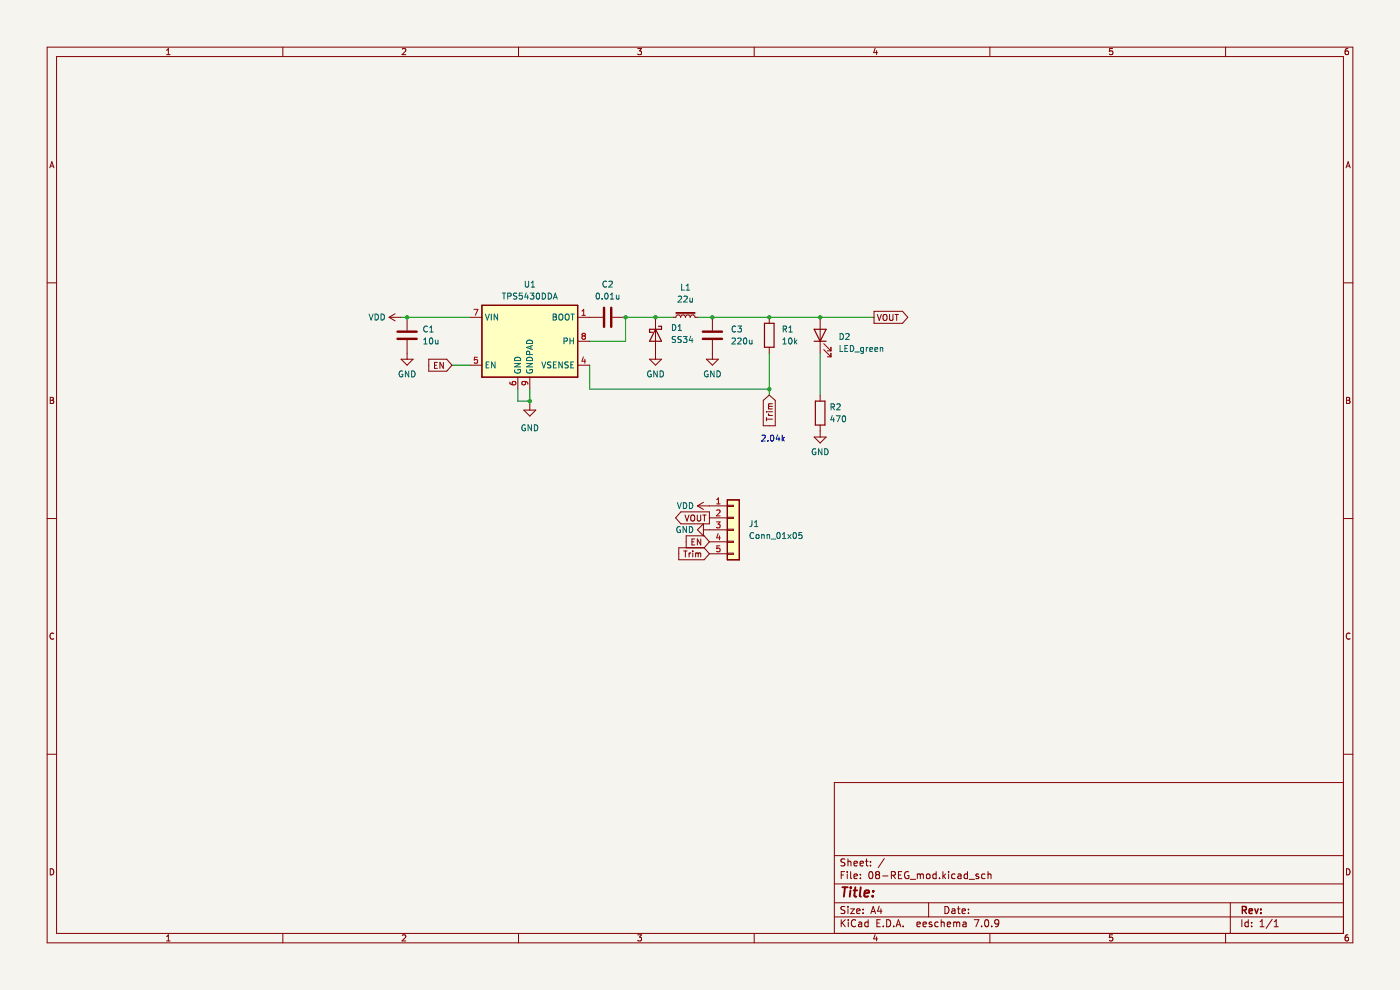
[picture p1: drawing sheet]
(kicad_sch (version 20230121) (generator eeschema)

 (paper "A4")

 (lib_symbols
  (symbol "Connector_Generic:Conn_01x05" (pin_names (offset 1.016) hide) (in_bom yes) (on_board yes)
   (property "Reference" "J" (at 0 7.62 0) (effects (font (size 1.27 1.27))))
   (property "Value" "Conn_01x05" (at 0 -7.62 0) (effects (font (size 1.27 1.27))))
   (property "Footprint" "" (at 0 0 0) (effects (font (size 1.27 1.27)) hide))
   (property "Datasheet" "~" (at 0 0 0) (effects (font (size 1.27 1.27)) hide))
   (symbol "Conn_01x05_1_1"
    (rectangle (start -1.27 -4.953) (end 0 -5.207) (stroke (width 0.1524) (type default)) (fill (type none)))
    (rectangle (start -1.27 -2.413) (end 0 -2.667) (stroke (width 0.1524) (type default)) (fill (type none)))
    (rectangle (start -1.27 0.127) (end 0 -0.127) (stroke (width 0.1524) (type default)) (fill (type none)))
    (rectangle (start -1.27 2.667) (end 0 2.413) (stroke (width 0.1524) (type default)) (fill (type none)))
    (rectangle (start -1.27 5.207) (end 0 4.953) (stroke (width 0.1524) (type default)) (fill (type none)))
    (rectangle (start -1.27 6.35) (end 1.27 -6.35) (stroke (width 0.254) (type default)) (fill (type background)))
    (pin passive line (at -5.08 5.08 0) (length 3.81) (name "Pin_1" (effects (font (size 1.27 1.27)))) (number "1" (effects (font (size 1.27 1.27)))))
    (pin passive line (at -5.08 2.54 0) (length 3.81) (name "Pin_2" (effects (font (size 1.27 1.27)))) (number "2" (effects (font (size 1.27 1.27)))))
    (pin passive line (at -5.08 0 0) (length 3.81) (name "Pin_3" (effects (font (size 1.27 1.27)))) (number "3" (effects (font (size 1.27 1.27)))))
    (pin passive line (at -5.08 -2.54 0) (length 3.81) (name "Pin_4" (effects (font (size 1.27 1.27)))) (number "4" (effects (font (size 1.27 1.27)))))
    (pin passive line (at -5.08 -5.08 0) (length 3.81) (name "Pin_5" (effects (font (size 1.27 1.27)))) (number "5" (effects (font (size 1.27 1.27)))))))
  (symbol "Device:C" (pin_numbers hide) (pin_names (offset 0.254)) (in_bom yes) (on_board yes)
   (property "Reference" "C" (at 0.635 2.54 0) (effects (font (size 1.27 1.27)) (justify left)))
   (property "Value" "C" (at 0.635 -2.54 0) (effects (font (size 1.27 1.27)) (justify left)))
   (property "Footprint" "" (at 0.9652 -3.81 0) (effects (font (size 1.27 1.27)) hide))
   (property "Datasheet" "~" (at 0 0 0) (effects (font (size 1.27 1.27)) hide))
   (symbol "C_0_1"
    (polyline (pts (xy -2.032 -0.762) (xy 2.032 -0.762)) (stroke (width 0.508) (type default)) (fill (type none)))
    (polyline (pts (xy -2.032 0.762) (xy 2.032 0.762)) (stroke (width 0.508) (type default)) (fill (type none))))
   (symbol "C_1_1"
    (pin passive line (at 0 3.81 270) (length 2.794) (name "~" (effects (font (size 1.27 1.27)))) (number "1" (effects (font (size 1.27 1.27)))))
    (pin passive line (at 0 -3.81 90) (length 2.794) (name "~" (effects (font (size 1.27 1.27)))) (number "2" (effects (font (size 1.27 1.27)))))))
  (symbol "Device:LED" (pin_numbers hide) (pin_names (offset 1.016) hide) (in_bom yes) (on_board yes)
   (property "Reference" "D" (at 0 2.54 0) (effects (font (size 1.27 1.27))))
   (property "Value" "LED" (at 0 -2.54 0) (effects (font (size 1.27 1.27))))
   (property "Footprint" "" (at 0 0 0) (effects (font (size 1.27 1.27)) hide))
   (property "Datasheet" "~" (at 0 0 0) (effects (font (size 1.27 1.27)) hide))
   (symbol "LED_0_1"
    (polyline (pts (xy -1.27 -1.27) (xy -1.27 1.27)) (stroke (width 0.254) (type default)) (fill (type none)))
    (polyline (pts (xy -1.27 0) (xy 1.27 0)) (stroke (width 0) (type default)) (fill (type none)))
    (polyline (pts (xy 1.27 -1.27) (xy 1.27 1.27) (xy -1.27 0) (xy 1.27 -1.27)) (stroke (width 0.254) (type default)) (fill (type none)))
    (polyline (pts (xy -3.048 -0.762) (xy -4.572 -2.286) (xy -3.81 -2.286) (xy -4.572 -2.286) (xy -4.572 -1.524)) (stroke (width 0) (type default)) (fill (type none)))
    (polyline (pts (xy -1.778 -0.762) (xy -3.302 -2.286) (xy -2.54 -2.286) (xy -3.302 -2.286) (xy -3.302 -1.524)) (stroke (width 0) (type default)) (fill (type none))))
   (symbol "LED_1_1"
    (pin passive line (at -3.81 0 0) (length 2.54) (name "K" (effects (font (size 1.27 1.27)))) (number "1" (effects (font (size 1.27 1.27)))))
    (pin passive line (at 3.81 0 180) (length 2.54) (name "A" (effects (font (size 1.27 1.27)))) (number "2" (effects (font (size 1.27 1.27)))))))
  (symbol "Device:L_Iron_Small" (pin_numbers hide) (pin_names (offset 0.254) hide) (in_bom yes) (on_board yes)
   (property "Reference" "L" (at 1.27 1.016 0) (effects (font (size 1.27 1.27)) (justify left)))
   (property "Value" "L_Iron_Small" (at 1.27 -1.27 0) (effects (font (size 1.27 1.27)) (justify left)))
   (property "Footprint" "" (at 0 0 0) (effects (font (size 1.27 1.27)) hide))
   (property "Datasheet" "~" (at 0 0 0) (effects (font (size 1.27 1.27)) hide))
   (symbol "L_Iron_Small_0_1"
    (arc (start 0 -2.032) (mid 0.5058 -1.524) (end 0 -1.016) (stroke (width 0) (type default)) (fill (type none)))
    (arc (start 0 -1.016) (mid 0.5058 -0.508) (end 0 0) (stroke (width 0) (type default)) (fill (type none)))
    (polyline (pts (xy 0.762 2.032) (xy 0.762 -2.032)) (stroke (width 0) (type default)) (fill (type none)))
    (polyline (pts (xy 1.016 -2.032) (xy 1.016 2.032)) (stroke (width 0) (type default)) (fill (type none)))
    (arc (start 0 0) (mid 0.5058 0.508) (end 0 1.016) (stroke (width 0) (type default)) (fill (type none)))
    (arc (start 0 1.016) (mid 0.5058 1.524) (end 0 2.032) (stroke (width 0) (type default)) (fill (type none))))
   (symbol "L_Iron_Small_1_1"
    (pin passive line (at 0 2.54 270) (length 0.508) (name "~" (effects (font (size 1.27 1.27)))) (number "1" (effects (font (size 1.27 1.27)))))
    (pin passive line (at 0 -2.54 90) (length 0.508) (name "~" (effects (font (size 1.27 1.27)))) (number "2" (effects (font (size 1.27 1.27)))))))
  (symbol "Device:R" (pin_numbers hide) (pin_names (offset 0)) (in_bom yes) (on_board yes)
   (property "Reference" "R" (at 2.032 0 90) (effects (font (size 1.27 1.27))))
   (property "Value" "R" (at 0 0 90) (effects (font (size 1.27 1.27))))
   (property "Footprint" "" (at -1.778 0 90) (effects (font (size 1.27 1.27)) hide))
   (property "Datasheet" "~" (at 0 0 0) (effects (font (size 1.27 1.27)) hide))
   (symbol "R_0_1"
    (rectangle (start -1.016 -2.54) (end 1.016 2.54) (stroke (width 0.254) (type default)) (fill (type none))))
   (symbol "R_1_1"
    (pin passive line (at 0 3.81 270) (length 1.27) (name "~" (effects (font (size 1.27 1.27)))) (number "1" (effects (font (size 1.27 1.27)))))
    (pin passive line (at 0 -3.81 90) (length 1.27) (name "~" (effects (font (size 1.27 1.27)))) (number "2" (effects (font (size 1.27 1.27)))))))
  (symbol "Diode:B340" (pin_numbers hide) (pin_names (offset 1.016) hide) (in_bom yes) (on_board yes)
   (property "Reference" "D" (at 0 2.54 0) (effects (font (size 1.27 1.27))))
   (property "Value" "B340" (at 0 -2.54 0) (effects (font (size 1.27 1.27))))
   (property "Footprint" "Diode_SMD:D_SMC" (at 0 -4.445 0) (effects (font (size 1.27 1.27)) hide))
   (property "Datasheet" "http://www.jameco.com/Jameco/Products/ProdDS/1538777.pdf" (at 0 0 0) (effects (font (size 1.27 1.27)) hide))
   (symbol "B340_0_1"
    (polyline (pts (xy 1.27 0) (xy -1.27 0)) (stroke (width 0) (type default)) (fill (type none)))
    (polyline (pts (xy 1.27 1.27) (xy 1.27 -1.27) (xy -1.27 0) (xy 1.27 1.27)) (stroke (width 0.254) (type default)) (fill (type none)))
    (polyline (pts (xy -1.905 0.635) (xy -1.905 1.27) (xy -1.27 1.27) (xy -1.27 -1.27) (xy -0.635 -1.27) (xy -0.635 -0.635)) (stroke (width 0.254) (type default)) (fill (type none))))
   (symbol "B340_1_1"
    (pin passive line (at -3.81 0 0) (length 2.54) (name "K" (effects (font (size 1.27 1.27)))) (number "1" (effects (font (size 1.27 1.27)))))
    (pin passive line (at 3.81 0 180) (length 2.54) (name "A" (effects (font (size 1.27 1.27)))) (number "2" (effects (font (size 1.27 1.27)))))))
  (symbol "Regulator_Switching:TPS5430DDA" (in_bom yes) (on_board yes)
   (property "Reference" "U" (at -10.16 8.89 0) (effects (font (size 1.27 1.27)) (justify left)))
   (property "Value" "TPS5430DDA" (at -1.27 8.89 0) (effects (font (size 1.27 1.27)) (justify left)))
   (property "Footprint" "Package_SO:TI_SO-PowerPAD-8_ThermalVias" (at 1.27 -8.89 0) (effects (font (size 1.27 1.27) italic) (justify left) hide))
   (property "Datasheet" "http://www.ti.com/lit/ds/symlink/tps5430.pdf" (at 0 0 0) (effects (font (size 1.27 1.27)) hide))
   (symbol "TPS5430DDA_0_1"
    (rectangle (start -10.16 7.62) (end 10.16 -7.62) (stroke (width 0.254) (type default)) (fill (type background))))
   (symbol "TPS5430DDA_1_1"
    (pin input line (at 12.7 5.08 180) (length 2.54) (name "BOOT" (effects (font (size 1.27 1.27)))) (number "1" (effects (font (size 1.27 1.27)))))
    (pin no_connect line (at -10.16 2.54 0) (length 2.54) hide (name "NC" (effects (font (size 1.27 1.27)))) (number "2" (effects (font (size 1.27 1.27)))))
    (pin no_connect line (at -10.16 -2.54 0) (length 2.54) hide (name "NC" (effects (font (size 1.27 1.27)))) (number "3" (effects (font (size 1.27 1.27)))))
    (pin input line (at 12.7 -5.08 180) (length 2.54) (name "VSENSE" (effects (font (size 1.27 1.27)))) (number "4" (effects (font (size 1.27 1.27)))))
    (pin input line (at -12.7 -5.08 0) (length 2.54) (name "EN" (effects (font (size 1.27 1.27)))) (number "5" (effects (font (size 1.27 1.27)))))
    (pin power_in line (at -2.54 -10.16 90) (length 2.54) (name "GND" (effects (font (size 1.27 1.27)))) (number "6" (effects (font (size 1.27 1.27)))))
    (pin power_in line (at -12.7 5.08 0) (length 2.54) (name "VIN" (effects (font (size 1.27 1.27)))) (number "7" (effects (font (size 1.27 1.27)))))
    (pin output line (at 12.7 0 180) (length 2.54) (name "PH" (effects (font (size 1.27 1.27)))) (number "8" (effects (font (size 1.27 1.27)))))
    (pin power_in line (at 0 -10.16 90) (length 2.54) (name "GNDPAD" (effects (font (size 1.27 1.27)))) (number "9" (effects (font (size 1.27 1.27)))))))
  (symbol "power:GND" (power) (pin_names (offset 0)) (in_bom yes) (on_board yes)
   (property "Reference" "#PWR" (at 0 -6.35 0) (effects (font (size 1.27 1.27)) hide))
   (property "Value" "GND" (at 0 -3.81 0) (effects (font (size 1.27 1.27))))
   (property "Footprint" "" (at 0 0 0) (effects (font (size 1.27 1.27)) hide))
   (property "Datasheet" "" (at 0 0 0) (effects (font (size 1.27 1.27)) hide))
   (symbol "GND_0_1"
    (polyline (pts (xy 0 0) (xy 0 -1.27) (xy 1.27 -1.27) (xy 0 -2.54) (xy -1.27 -1.27) (xy 0 -1.27)) (stroke (width 0) (type default)) (fill (type none))))
   (symbol "GND_1_1"
    (pin power_in line (at 0 0 270) (length 0) hide (name "GND" (effects (font (size 1.27 1.27)))) (number "1" (effects (font (size 1.27 1.27)))))))
  (symbol "power:VDD" (power) (pin_names (offset 0)) (in_bom yes) (on_board yes)
   (property "Reference" "#PWR" (at 0 -3.81 0) (effects (font (size 1.27 1.27)) hide))
   (property "Value" "VDD" (at 0 3.81 0) (effects (font (size 1.27 1.27))))
   (property "Footprint" "" (at 0 0 0) (effects (font (size 1.27 1.27)) hide))
   (property "Datasheet" "" (at 0 0 0) (effects (font (size 1.27 1.27)) hide))
   (symbol "VDD_0_1"
    (polyline (pts (xy -0.762 1.27) (xy 0 2.54)) (stroke (width 0) (type default)) (fill (type none)))
    (polyline (pts (xy 0 0) (xy 0 2.54)) (stroke (width 0) (type default)) (fill (type none)))
    (polyline (pts (xy 0 2.54) (xy 0.762 1.27)) (stroke (width 0) (type default)) (fill (type none))))
   (symbol "VDD_1_1"
    (pin power_in line (at 0 0 90) (length 0) hide (name "VDD" (effects (font (size 1.27 1.27)))) (number "1" (effects (font (size 1.27 1.27))))))))

 (junction (at 132.715 67.31) (diameter 0) (color 0 0 0 0))
 (junction (at 139.065 67.31) (diameter 0) (color 0 0 0 0))
 (junction (at 112.395 85.09) (diameter 0) (color 0 0 0 0))
 (junction (at 173.99 67.31) (diameter 0) (color 0 0 0 0))
 (junction (at 151.13 67.31) (diameter 0) (color 0 0 0 0))
 (junction (at 86.36 67.31) (diameter 0) (color 0 0 0 0))
 (junction (at 163.195 82.55) (diameter 0) (color 0 0 0 0))
 (junction (at 163.195 67.31) (diameter 0) (color 0 0 0 0))

 (wire (pts (xy 132.715 67.31) (xy 139.065 67.31)) (stroke (width 0) (type default)))
 (wire (pts (xy 85.09 67.31) (xy 86.36 67.31)) (stroke (width 0) (type default)))
 (wire (pts (xy 125.095 82.55) (xy 163.195 82.55)) (stroke (width 0) (type default)))
 (wire (pts (xy 125.095 72.39) (xy 132.715 72.39)) (stroke (width 0) (type default)))
 (wire (pts (xy 173.99 67.31) (xy 185.42 67.31)) (stroke (width 0) (type default)))
 (wire (pts (xy 112.395 82.55) (xy 112.395 85.09)) (stroke (width 0) (type default)))
 (wire (pts (xy 163.195 74.93) (xy 163.195 82.55)) (stroke (width 0) (type default)))
 (wire (pts (xy 95.885 77.47) (xy 99.695 77.47)) (stroke (width 0) (type default)))
 (wire (pts (xy 125.095 82.55) (xy 125.095 77.47)) (stroke (width 0) (type default)))
 (wire (pts (xy 109.855 82.55) (xy 109.855 85.09)) (stroke (width 0) (type default)))
 (wire (pts (xy 112.395 85.09) (xy 112.395 85.725)) (stroke (width 0) (type default)))
 (wire (pts (xy 109.855 85.09) (xy 112.395 85.09)) (stroke (width 0) (type default)))
 (wire (pts (xy 173.99 83.82) (xy 173.99 74.93)) (stroke (width 0) (type default)))
 (wire (pts (xy 139.065 67.31) (xy 142.875 67.31)) (stroke (width 0) (type default)))
 (wire (pts (xy 151.13 67.31) (xy 163.195 67.31)) (stroke (width 0) (type default)))
 (wire (pts (xy 163.195 67.31) (xy 173.99 67.31)) (stroke (width 0) (type default)))
 (wire (pts (xy 132.715 72.39) (xy 132.715 67.31)) (stroke (width 0) (type default)))
 (wire (pts (xy 163.195 82.55) (xy 163.195 83.82)) (stroke (width 0) (type default)))
 (wire (pts (xy 86.36 67.31) (xy 99.695 67.31)) (stroke (width 0) (type default)))
 (wire (pts (xy 147.955 67.31) (xy 151.13 67.31)) (stroke (width 0) (type default)))

 (text "2.04k\n" (at 161.29 93.98 0) (effects (font (size 1.27 1.27)) (justify left bottom)))

 (global_label "EN" (shape input) (at 150.495 114.935 180) (fields_autoplaced) (effects (font (size 1.27 1.27)) (justify right))
  (property "Intersheetrefs" "${INTERSHEET_REFS}" (at 145.0303 114.935 0) (effects (font (size 1.27 1.27)) (justify right) hide)))
 (global_label "EN" (shape input) (at 95.885 77.47 180) (fields_autoplaced) (effects (font (size 1.27 1.27)) (justify right))
  (property "Intersheetrefs" "${INTERSHEET_REFS}" (at 90.4203 77.47 0) (effects (font (size 1.27 1.27)) (justify right) hide)))
 (global_label "Trim" (shape input) (at 163.195 83.82 270) (fields_autoplaced) (effects (font (size 1.27 1.27)) (justify right))
  (property "Intersheetrefs" "${INTERSHEET_REFS}" (at 163.195 90.8571 90) (effects (font (size 1.27 1.27)) (justify right) hide)))
 (global_label "VOUT" (shape output) (at 150.495 109.855 180) (fields_autoplaced) (effects (font (size 1.27 1.27)) (justify right))
  (property "Intersheetrefs" "${INTERSHEET_REFS}" (at 142.7926 109.855 0) (effects (font (size 1.27 1.27)) (justify right) hide)))
 (global_label "VOUT" (shape output) (at 185.42 67.31 0) (fields_autoplaced) (effects (font (size 1.27 1.27)) (justify left))
  (property "Intersheetrefs" "${INTERSHEET_REFS}" (at 193.1224 67.31 0) (effects (font (size 1.27 1.27)) (justify left) hide)))
 (global_label "Trim" (shape input) (at 150.495 117.475 180) (fields_autoplaced) (effects (font (size 1.27 1.27)) (justify right))
  (property "Intersheetrefs" "${INTERSHEET_REFS}" (at 143.4579 117.475 0) (effects (font (size 1.27 1.27)) (justify right) hide)))

 (symbol (lib_id "power:GND") (at 139.065 74.93 0) (unit 1) (in_bom yes) (on_board yes) (dnp no) (fields_autoplaced)
  (property "Reference" "#PWR013" (at 139.065 81.28 0) (effects (font (size 1.27 1.27)) hide))
  (property "Value" "GND" (at 139.065 79.375 0) (effects (font (size 1.27 1.27))))
  (property "Footprint" "" (at 139.065 74.93 0) (effects (font (size 1.27 1.27)) hide))
  (property "Datasheet" "" (at 139.065 74.93 0) (effects (font (size 1.27 1.27)) hide)) (pin "1")
  (instances (project "05-PWR" (path "" (reference "#PWR013") (unit 1))) (project "08-REG_mod" (path "" (reference "#PWR06") (unit 1)))))

 (symbol (lib_id "Device:R") (at 173.99 87.63 0) (unit 1) (in_bom yes) (on_board yes) (dnp no) (fields_autoplaced)
  (property "Reference" "R3" (at 175.895 86.36 0) (effects (font (size 1.27 1.27)) (justify left)))
  (property "Value" "470" (at 175.895 88.9 0) (effects (font (size 1.27 1.27)) (justify left)))
  (property "Footprint" "Resistor_SMD:R_0603_1608Metric" (at 172.212 87.63 90) (effects (font (size 1.27 1.27)) hide))
  (property "Datasheet" "~" (at 173.99 87.63 0) (effects (font (size 1.27 1.27)) hide))
  (property "LCSC" "C23179" (at 173.99 87.63 0) (effects (font (size 1.27 1.27)) hide)) (pin "1") (pin "2")
  (instances (project "05-PWR" (path "" (reference "R3") (unit 1))) (project "08-REG_mod" (path "" (reference "R2") (unit 1)))))

 (symbol (lib_id "power:GND") (at 150.495 112.395 270) (unit 1) (in_bom yes) (on_board yes) (dnp no) (fields_autoplaced)
  (property "Reference" "#PWR011" (at 144.145 112.395 0) (effects (font (size 1.27 1.27)) hide))
  (property "Value" "GND" (at 147.32 112.395 90) (effects (font (size 1.27 1.27)) (justify right)))
  (property "Footprint" "" (at 150.495 112.395 0) (effects (font (size 1.27 1.27)) hide))
  (property "Datasheet" "" (at 150.495 112.395 0) (effects (font (size 1.27 1.27)) hide)) (pin "1")
  (instances (project "05-PWR" (path "" (reference "#PWR011") (unit 1))) (project "08-REG_mod" (path "" (reference "#PWR011") (unit 1)))))

 (symbol (lib_id "Device:C") (at 86.36 71.12 0) (unit 1) (in_bom yes) (on_board yes) (dnp no) (fields_autoplaced)
  (property "Reference" "C1" (at 89.535 69.85 0) (effects (font (size 1.27 1.27)) (justify left)))
  (property "Value" "10u" (at 89.535 72.39 0) (effects (font (size 1.27 1.27)) (justify left)))
  (property "Footprint" "Capacitor_SMD:C_0805_2012Metric" (at 87.3252 74.93 0) (effects (font (size 1.27 1.27)) hide))
  (property "Datasheet" "~" (at 86.36 71.12 0) (effects (font (size 1.27 1.27)) hide))
  (property "LCSC" "C15850" (at 86.36 71.12 0) (effects (font (size 1.27 1.27)) hide)) (pin "1") (pin "2")
  (instances (project "05-PWR" (path "" (reference "C1") (unit 1))) (project "08-REG_mod" (path "" (reference "C1") (unit 1)))))

 (symbol (lib_id "power:VDD") (at 150.495 107.315 90) (unit 1) (in_bom yes) (on_board yes) (dnp no) (fields_autoplaced)
  (property "Reference" "#PWR05" (at 154.305 107.315 0) (effects (font (size 1.27 1.27)) hide))
  (property "Value" "VDD" (at 147.32 107.315 90) (effects (font (size 1.27 1.27)) (justify left)))
  (property "Footprint" "" (at 150.495 107.315 0) (effects (font (size 1.27 1.27)) hide))
  (property "Datasheet" "" (at 150.495 107.315 0) (effects (font (size 1.27 1.27)) hide)) (pin "1")
  (instances (project "05-PWR" (path "" (reference "#PWR05") (unit 1))) (project "08-REG_mod" (path "" (reference "#PWR010") (unit 1)))))

 (symbol (lib_id "power:GND") (at 173.99 91.44 0) (unit 1) (in_bom yes) (on_board yes) (dnp no) (fields_autoplaced)
  (property "Reference" "#PWR03" (at 173.99 97.79 0) (effects (font (size 1.27 1.27)) hide))
  (property "Value" "GND" (at 173.99 95.885 0) (effects (font (size 1.27 1.27))))
  (property "Footprint" "" (at 173.99 91.44 0) (effects (font (size 1.27 1.27)) hide))
  (property "Datasheet" "" (at 173.99 91.44 0) (effects (font (size 1.27 1.27)) hide)) (pin "1")
  (instances (project "05-PWR" (path "" (reference "#PWR03") (unit 1))) (project "08-REG_mod" (path "" (reference "#PWR09") (unit 1)))))

 (symbol (lib_id "power:GND") (at 151.13 74.93 0) (unit 1) (in_bom yes) (on_board yes) (dnp no) (fields_autoplaced)
  (property "Reference" "#PWR014" (at 151.13 81.28 0) (effects (font (size 1.27 1.27)) hide))
  (property "Value" "GND" (at 151.13 79.375 0) (effects (font (size 1.27 1.27))))
  (property "Footprint" "" (at 151.13 74.93 0) (effects (font (size 1.27 1.27)) hide))
  (property "Datasheet" "" (at 151.13 74.93 0) (effects (font (size 1.27 1.27)) hide)) (pin "1")
  (instances (project "05-PWR" (path "" (reference "#PWR014") (unit 1))) (project "08-REG_mod" (path "" (reference "#PWR07") (unit 1)))))

 (symbol (lib_id "Device:L_Iron_Small") (at 145.415 67.31 90) (unit 1) (in_bom yes) (on_board yes) (dnp no) (fields_autoplaced)
  (property "Reference" "L1" (at 145.415 60.96 90) (effects (font (size 1.27 1.27))))
  (property "Value" "22u" (at 145.415 63.5 90) (effects (font (size 1.27 1.27))))
  (property "Footprint" "LCSC:FXL1040-220-M" (at 145.415 67.31 0) (effects (font (size 1.27 1.27)) hide))
  (property "Datasheet" "~" (at 145.415 67.31 0) (effects (font (size 1.27 1.27)) hide))
  (property "LCSC" "C475917" (at 145.415 67.31 0) (effects (font (size 1.27 1.27)) hide)) (pin "1") (pin "2")
  (instances (project "05-PWR" (path "" (reference "L1") (unit 1))) (project "08-REG_mod" (path "" (reference "L1") (unit 1)))))

 (symbol (lib_id "Device:C") (at 128.905 67.31 90) (unit 1) (in_bom yes) (on_board yes) (dnp no) (fields_autoplaced)
  (property "Reference" "C2" (at 128.905 60.325 90) (effects (font (size 1.27 1.27))))
  (property "Value" "0.01u" (at 128.905 62.865 90) (effects (font (size 1.27 1.27))))
  (property "Footprint" "Capacitor_SMD:C_0603_1608Metric" (at 132.715 66.3448 0) (effects (font (size 1.27 1.27)) hide))
  (property "Datasheet" "~" (at 128.905 67.31 0) (effects (font (size 1.27 1.27)) hide))
  (property "LCSC" "C57112" (at 128.905 67.31 0) (effects (font (size 1.27 1.27)) hide)) (pin "1") (pin "2")
  (instances (project "05-PWR" (path "" (reference "C2") (unit 1))) (project "08-REG_mod" (path "" (reference "C2") (unit 1)))))

 (symbol (lib_id "Diode:B340") (at 139.065 71.12 270) (unit 1) (in_bom yes) (on_board yes) (dnp no) (fields_autoplaced)
  (property "Reference" "D1" (at 142.24 69.5325 90) (effects (font (size 1.27 1.27)) (justify left)))
  (property "Value" "SS34" (at 142.24 72.0725 90) (effects (font (size 1.27 1.27)) (justify left)))
  (property "Footprint" "Diode_SMD:D_SMA" (at 134.62 71.12 0) (effects (font (size 1.27 1.27)) hide))
  (property "Datasheet" "http://www.jameco.com/Jameco/Products/ProdDS/1538777.pdf" (at 139.065 71.12 0) (effects (font (size 1.27 1.27)) hide))
  (property "LCSC" "C8678" (at 139.065 71.12 0) (effects (font (size 1.27 1.27)) hide)) (pin "1") (pin "2")
  (instances (project "05-PWR" (path "" (reference "D1") (unit 1))) (project "08-REG_mod" (path "" (reference "D1") (unit 1)))))

 (symbol (lib_id "power:GND") (at 112.395 85.725 0) (unit 1) (in_bom yes) (on_board yes) (dnp no) (fields_autoplaced)
  (property "Reference" "#PWR010" (at 112.395 92.075 0) (effects (font (size 1.27 1.27)) hide))
  (property "Value" "GND" (at 112.395 90.805 0) (effects (font (size 1.27 1.27))))
  (property "Footprint" "" (at 112.395 85.725 0) (effects (font (size 1.27 1.27)) hide))
  (property "Datasheet" "" (at 112.395 85.725 0) (effects (font (size 1.27 1.27)) hide)) (pin "1")
  (instances (project "05-PWR" (path "" (reference "#PWR010") (unit 1))) (project "08-REG_mod" (path "" (reference "#PWR05") (unit 1)))))

 (symbol (lib_id "power:GND") (at 86.36 74.93 0) (unit 1) (in_bom yes) (on_board yes) (dnp no) (fields_autoplaced)
  (property "Reference" "#PWR011" (at 86.36 81.28 0) (effects (font (size 1.27 1.27)) hide))
  (property "Value" "GND" (at 86.36 79.375 0) (effects (font (size 1.27 1.27))))
  (property "Footprint" "" (at 86.36 74.93 0) (effects (font (size 1.27 1.27)) hide))
  (property "Datasheet" "" (at 86.36 74.93 0) (effects (font (size 1.27 1.27)) hide)) (pin "1")
  (instances (project "05-PWR" (path "" (reference "#PWR011") (unit 1))) (project "08-REG_mod" (path "" (reference "#PWR02") (unit 1)))))

 (symbol (lib_id "Device:R") (at 163.195 71.12 0) (unit 1) (in_bom yes) (on_board yes) (dnp no) (fields_autoplaced)
  (property "Reference" "R1" (at 165.735 69.85 0) (effects (font (size 1.27 1.27)) (justify left)))
  (property "Value" "10k" (at 165.735 72.39 0) (effects (font (size 1.27 1.27)) (justify left)))
  (property "Footprint" "Resistor_SMD:R_0603_1608Metric" (at 161.417 71.12 90) (effects (font (size 1.27 1.27)) hide))
  (property "Datasheet" "~" (at 163.195 71.12 0) (effects (font (size 1.27 1.27)) hide))
  (property "LCSC" "C25804" (at 163.195 71.12 0) (effects (font (size 1.27 1.27)) hide)) (pin "1") (pin "2")
  (instances (project "05-PWR" (path "" (reference "R1") (unit 1))) (project "08-REG_mod" (path "" (reference "R1") (unit 1)))))

 (symbol (lib_id "Device:C") (at 151.13 71.12 0) (unit 1) (in_bom yes) (on_board yes) (dnp no) (fields_autoplaced)
  (property "Reference" "C3" (at 154.94 69.85 0) (effects (font (size 1.27 1.27)) (justify left)))
  (property "Value" "220u" (at 154.94 72.39 0) (effects (font (size 1.27 1.27)) (justify left)))
  (property "Footprint" "Capacitor_THT:CP_Radial_D6.3mm_P2.50mm" (at 152.0952 74.93 0) (effects (font (size 1.27 1.27)) hide))
  (property "Datasheet" "~" (at 151.13 71.12 0) (effects (font (size 1.27 1.27)) hide))
  (property "LCSC" "" (at 151.13 71.12 0) (effects (font (size 1.27 1.27)) hide)) (pin "1") (pin "2")
  (instances (project "05-PWR" (path "" (reference "C3") (unit 1))) (project "08-REG_mod" (path "" (reference "C3") (unit 1)))))

 (symbol (lib_id "Regulator_Switching:TPS5430DDA") (at 112.395 72.39 0) (unit 1) (in_bom yes) (on_board yes) (dnp no) (fields_autoplaced)
  (property "Reference" "U1" (at 112.395 60.325 0) (effects (font (size 1.27 1.27))))
  (property "Value" "TPS5430DDA" (at 112.395 62.865 0) (effects (font (size 1.27 1.27))))
  (property "Footprint" "Package_SO:TI_SO-PowerPAD-8_ThermalVias" (at 113.665 81.28 0) (effects (font (size 1.27 1.27) italic) (justify left) hide))
  (property "Datasheet" "http://www.ti.com/lit/ds/symlink/tps5430.pdf" (at 112.395 72.39 0) (effects (font (size 1.27 1.27)) hide))
  (property "LCSC" "" (at 112.395 72.39 0) (effects (font (size 1.27 1.27)) hide)) (pin "2") (pin "3") (pin "4") (pin "1") (pin "5") (pin "7") (pin "8") (pin "9") (pin "6")
  (instances (project "05-PWR" (path "" (reference "U1") (unit 1))) (project "08-REG_mod" (path "" (reference "U1") (unit 1)))))

 (symbol (lib_id "power:VDD") (at 85.09 67.31 90) (unit 1) (in_bom yes) (on_board yes) (dnp no) (fields_autoplaced)
  (property "Reference" "#PWR05" (at 88.9 67.31 0) (effects (font (size 1.27 1.27)) hide))
  (property "Value" "VDD" (at 81.915 67.31 90) (effects (font (size 1.27 1.27)) (justify left)))
  (property "Footprint" "" (at 85.09 67.31 0) (effects (font (size 1.27 1.27)) hide))
  (property "Datasheet" "" (at 85.09 67.31 0) (effects (font (size 1.27 1.27)) hide)) (pin "1")
  (instances (project "05-PWR" (path "" (reference "#PWR05") (unit 1))) (project "08-REG_mod" (path "" (reference "#PWR01") (unit 1)))))

 (symbol (lib_id "Connector_Generic:Conn_01x05") (at 155.575 112.395 0) (unit 1) (in_bom yes) (on_board yes) (dnp no) (fields_autoplaced)
  (property "Reference" "J1" (at 158.75 111.125 0) (effects (font (size 1.27 1.27)) (justify left)))
  (property "Value" "Conn_01x05" (at 158.75 113.665 0) (effects (font (size 1.27 1.27)) (justify left)))
  (property "Footprint" "Connector_PinHeader_2.54mm:PinHeader_1x05_P2.54mm_Horizontal" (at 155.575 112.395 0) (effects (font (size 1.27 1.27)) hide))
  (property "Datasheet" "~" (at 155.575 112.395 0) (effects (font (size 1.27 1.27)) hide)) (pin "2") (pin "3") (pin "5") (pin "1") (pin "4")
  (instances (project "08-REG_mod" (path "" (reference "J1") (unit 1)))))

 (symbol (lib_id "Device:LED") (at 173.99 71.12 90) (unit 1) (in_bom yes) (on_board yes) (dnp no) (fields_autoplaced)
  (property "Reference" "D2" (at 177.8 71.4375 90) (effects (font (size 1.27 1.27)) (justify right)))
  (property "Value" "LED_green" (at 177.8 73.9775 90) (effects (font (size 1.27 1.27)) (justify right)))
  (property "Footprint" "LED_SMD:LED_0805_2012Metric" (at 173.99 71.12 0) (effects (font (size 1.27 1.27)) hide))
  (property "Datasheet" "~" (at 173.99 71.12 0) (effects (font (size 1.27 1.27)) hide))
  (property "LCSC" "C2297" (at 173.99 71.12 0) (effects (font (size 1.27 1.27)) hide)) (pin "2") (pin "1")
  (instances (project "05-PWR" (path "" (reference "D2") (unit 1))) (project "08-REG_mod" (path "" (reference "D2") (unit 1)))))

 (sheet_instances (path "" (page "1"))))
